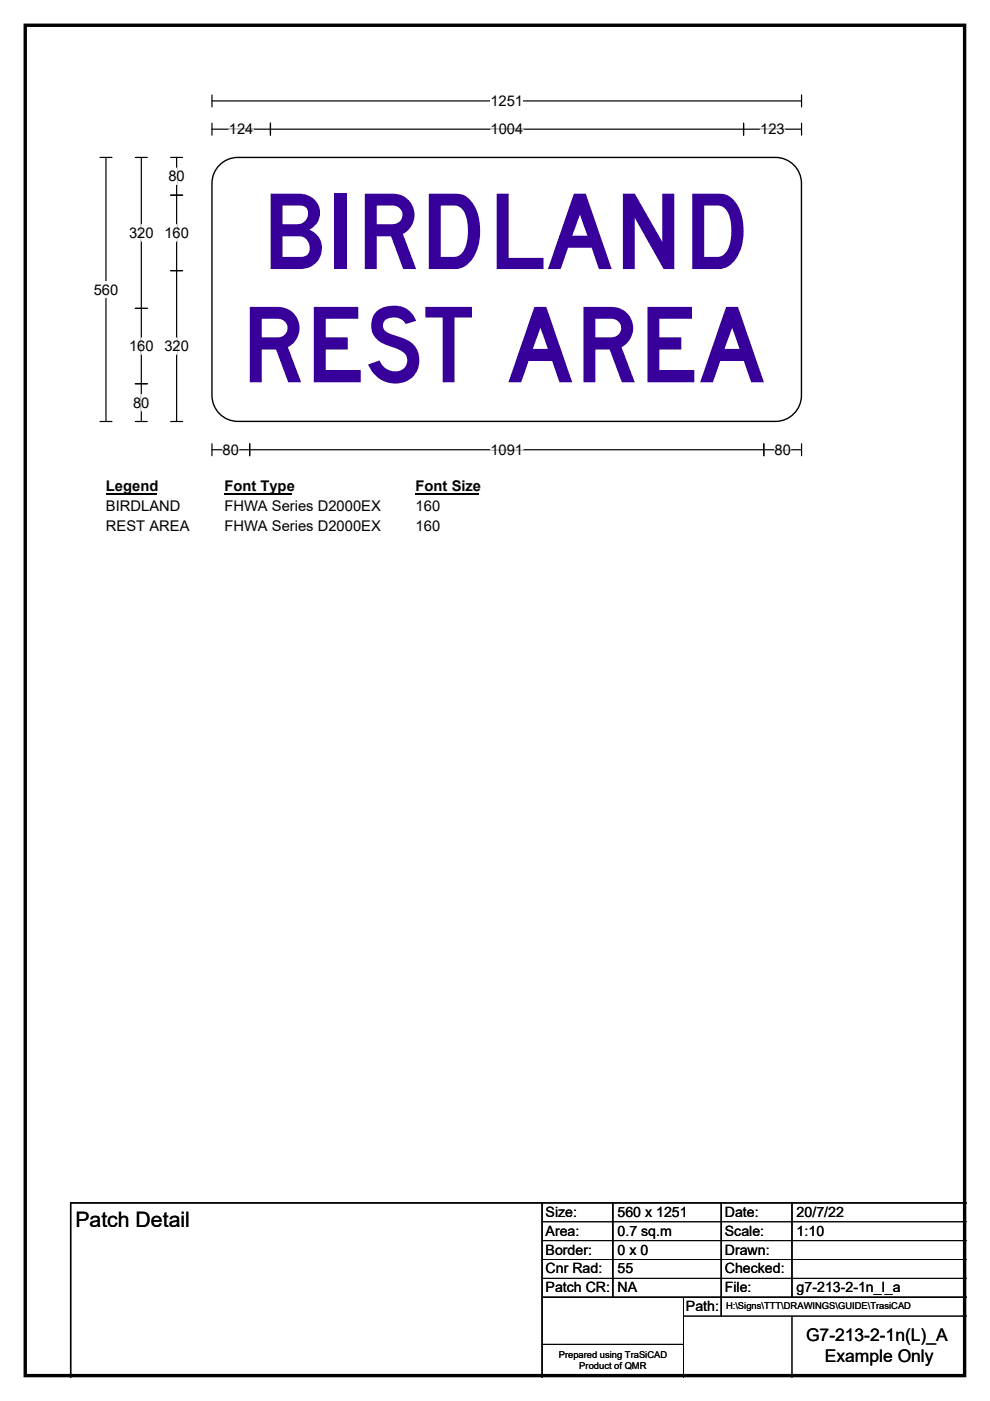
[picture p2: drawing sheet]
<svg xmlns="http://www.w3.org/2000/svg" width="210mm" height="297mm" viewBox="0 0 210 297" stroke-linecap="round" stroke-linejoin="round" font-family="sans-serif">
<path d="M5.4 5.4h199.2v286.3h-199.2z" fill="none" stroke="#000" stroke-width=".72"/>
<path d="M45 21.4h125M45 20.1v2.6M170 20.1v2.6" fill="none" stroke="#000" stroke-width=".25"/>
<path d="M104 19.7h7v3.5h-7z" fill="#fff"/>
<g fill="none" stroke="#000" stroke-width=".25">
<path d="M21.2 33.4h2.5M22.5 33.4v56M45 27.4h125M45 26.1v2.6M57.4 26.1v2.6M157.7 26.1v2.6M170 26.1v2.6M21.2 89.4h2.5M45 94.1v2.5M45 95.4h125M53 94.1v2.5M162 94.1v2.5"/>
<path d="M170 94.1v2.5"/>
</g>
<path d="M48.6 27.4h5.2M104.1 27.4h6.9M161.2 27.4h5.3M47.2 95.4h3.5M104 95.4h7M164.3 95.4h3.4" fill="none" stroke="#fff" stroke-width=".25"/>
<path d="M19.9 59.6h5.2v3.5h-5.2z" fill="#fff"/>
<path d="M28.7 33.4h2.5M30 33.4v56M36.2 33.4h2.5M37.5 33.4v56M36.2 41.4h2.5M36.2 57.4h2.5M28.7 65.4h2.5M28.7 81.4h2.5M28.7 89.4h2.5M36.2 89.4h2.5" fill="none" stroke="#000" stroke-width=".25"/>
<path d="M37.5 35.6v3.5M30 47.6v3.5M37.5 47.6v3.5M30 71.6v3.5M37.5 71.6v3.5M30 83.6v3.5" fill="none" stroke="#fff" stroke-width=".25"/>
<path d="M22.5 101.3h10.7v3.5h-10.7z" fill="#fff"/>
<path d="M22.5 104.6h10.7" fill="none" stroke="#000" stroke-width=".32"/>
<path d="M47.6 101.3h14.4v3.5h-14.4z" fill="#fff"/>
<path d="M47.6 104.6h14.4" fill="none" stroke="#000" stroke-width=".32"/>
<path d="M88.2 101.3h13.4v3.5h-13.4z" fill="#fff"/>
<path d="M88.2 104.6h13.4" fill="none" stroke="#000" stroke-width=".32"/>
<g fill="#fff">
<path d="M22.5 105.5h15.7v3.5h-15.7z"/>
<path d="M47.6 105.5h33.1v3.5h-33.1z"/>
<path d="M88.2 105.5h5.2v3.5h-5.2z"/>
<path d="M22.5 109.7h17.6v3.5h-17.6z"/>
<path d="M47.6 109.7h33.1v3.5h-33.1z"/>
<path d="M88.2 109.7h5.2v3.5h-5.2z"/>
</g>
<path d="M46.6 35a5.5 5.5 0 0 1 3.8-1.6h114.1a5.5 5.5 0 0 1 5.5 5.5v44.9a5.5 5.5 0 0 1-5.5 5.5h-114.1a5.5 5.5 0 0 1-5.4-5.5v-44.9a5.5 5.5 0 0 1 1.6-3.9z" fill-rule="evenodd" fill="#fff" stroke="#fff" stroke-width=".21"/>
<path d="M46.6 35a5.5 5.5 0 0 1 3.8-1.6h114.1a5.5 5.5 0 0 1 5.5 5.5v44.9a5.5 5.5 0 0 1-5.5 5.5h-114.1a5.5 5.5 0 0 1-5.4-5.5v-44.9a5.5 5.5 0 0 1 1.6-3.9zM115 255v37M130 255v20M153 255v24M168 255v20M205 255h-190v37M115 275h90" fill="none" stroke="#000" stroke-width=".3"/>
<path d="M115 259h90M115 263h90M115 267h90M115 271h90M145 279h60M145 275v17M168 279v13M115 285h30" fill="none" stroke="#000" stroke-width=".21"/>
<g font-size="22.2" fill="#37009b">
<text x="55.5" y="57">BIRDLAND</text>
<text x="51.1" y="81">REST AREA</text>
</g>
<text font-size="4.5" x="16" y="260.1">Patch Detail</text>
<g font-size="3.7">
<text x="171" y="284.4">G7-213-2-1n(L)_A</text>
<text x="175" y="288.9">Example Only</text>
</g>
<g font-size="3.1">
<text x="104" y="22.5">1251</text>
<text x="48.6" y="28.4">124</text>
<text x="104.1" y="28.4">1004</text>
<text x="161.2" y="28.4">123</text>
<text x="35.7" y="38.4">80</text>
<text x="27.4" y="50.4">320</text>
<text x="34.9" y="50.4">160</text>
<text x="19.9" y="62.4">560</text>
<text x="27.4" y="74.4">160</text>
<text x="34.9" y="74.4">320</text>
<text x="28.2" y="86.4">80</text>
<text x="47.2" y="96.4">80</text>
<text x="104" y="96.4">1091</text>
<text x="164.3" y="96.4">80</text>
<text x="22.5" y="104.2">Legend</text>
<text x="47.6" y="104.2">Font Type</text>
<text x="88.2" y="104.2">Font Size</text>
<text x="22.5" y="108.3">BIRDLAND</text>
<text x="22.5" y="112.5">REST AREA</text>
<text x="47.6" y="108.3">FHWA Series D2000EX</text>
<text x="47.6" y="112.5">FHWA Series D2000EX</text>
<text x="88.2" y="108.3">160</text>
<text x="88.2" y="112.5">160</text>
</g>
<g font-size="3">
<text x="115.7" y="258">Size:</text>
<text x="131" y="258">560 x 1251</text>
<text x="153.7" y="258">Date:</text>
<text x="169" y="258">20/7/22</text>
<text x="115.7" y="262">Area:</text>
<text x="131" y="262">0.7 sq.m</text>
<text x="153.7" y="262">Scale:</text>
<text x="169" y="262">1:10</text>
<text x="115.7" y="266">Border:</text>
<text x="115.7" y="270">Cnr Rad:</text>
<text x="131" y="266">0 x 0</text>
<text x="131" y="270">55</text>
<text x="153.7" y="266">Drawn:</text>
<text x="153.7" y="270">Checked:</text>
<text x="115.7" y="274">Patch CR:</text>
<text x="131" y="274">NA</text>
<text x="153.7" y="274">File:</text>
<text x="169" y="274">g7-213-2-1n_l_a</text>
<text x="145.5" y="278">Path:</text>
</g>
<g font-size="2">
<text x="154" y="277.6">H:\Signs\TTT\DRAWINGS\GUIDE\TrasiCAD</text>
<text x="118.5" y="287.8">Prepared using TraSiCAD</text>
<text x="122.9" y="290.2">Product of QMR</text>
</g>
</svg>
